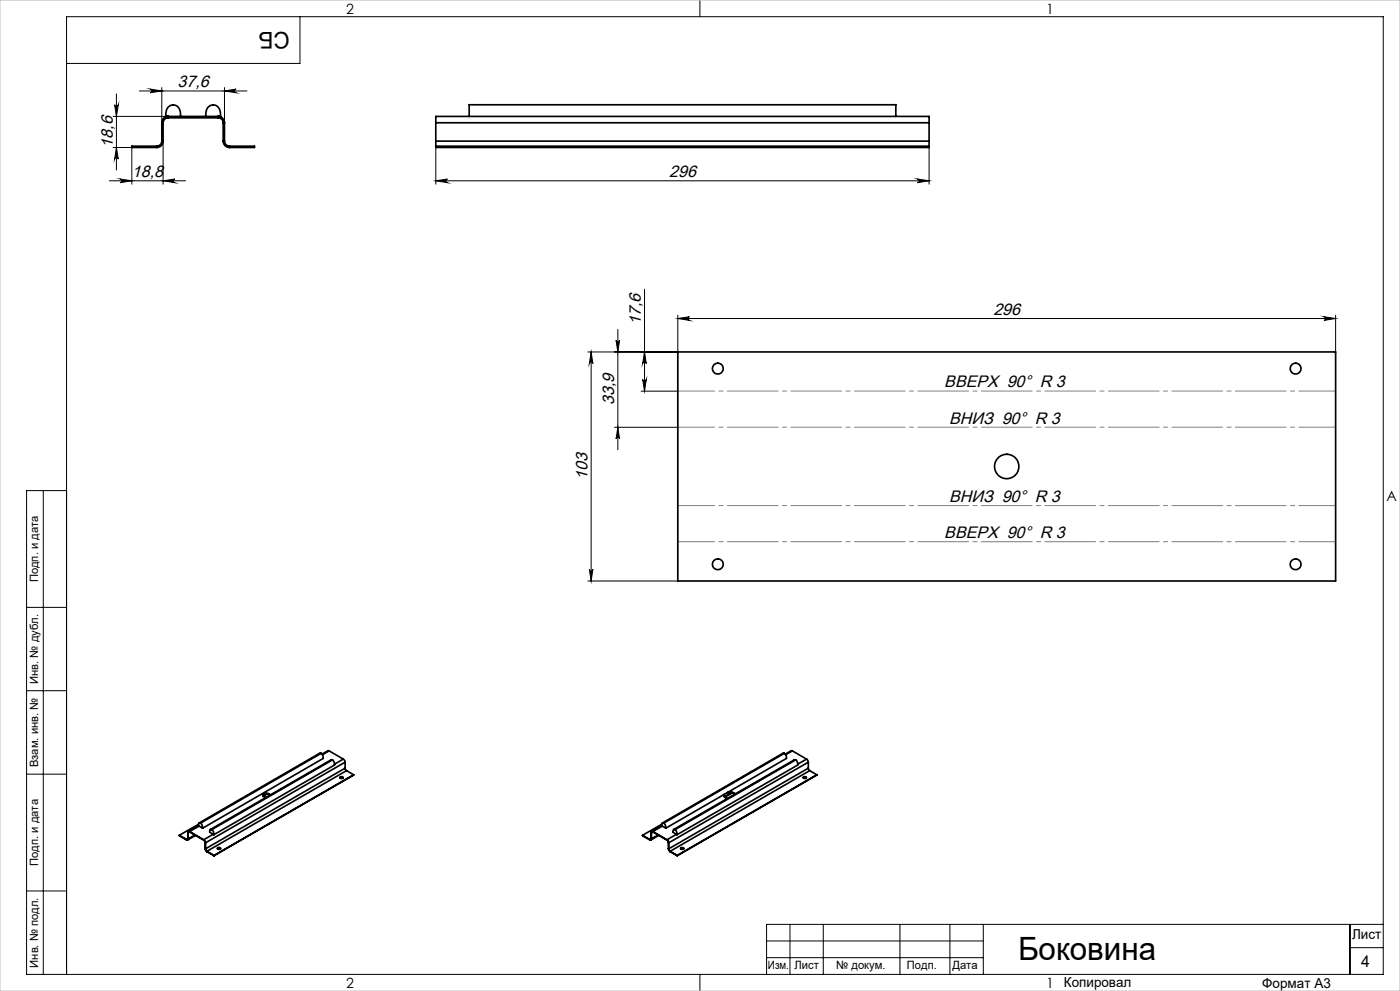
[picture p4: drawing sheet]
<svg xmlns="http://www.w3.org/2000/svg" width="420mm" height="297mm" viewBox="0 0 420 297" stroke-linecap="round" stroke-linejoin="round" font-family="sans-serif">
<g fill="none" stroke="#000" stroke-width=".3">
<path d="M90 5v14h-70M210 0v5M33.9 34.9h15.8M34.4 31.4a.55 .55 0 0 0 .5 .5 .55 .55 0 0 0 .6-.5l-.6 3.5zM34.9 28.1v22.8M41.8 27.3h32.3M45 26.7l3.5 .6-3.5 .5a.55 .55 0 0 0 .6-.6 .55 .55 0 0 0-.6-.5zM48.5 26.2v10.6M67.3 27.3l3.5-.6a.55 .55 0 0 0-.5 .5 .55 .55 0 0 0 .5 .6zM67.3 26.2v10.6M32.8 54.2h22.9M33.9 44.2h5.6"/>
<path d="M34.9 44.2l.6 3.5a.55 .55 0 0 0-.6-.5 .55 .55 0 0 0-.5 .5zM36.1 53.7l3.4 .5-3.4 .5a.55 .55 0 0 0 .5-.5 .55 .55 0 0 0-.5-.5zM39.5 43.8v11.4M48.9 54.2l3.6-.5a.55 .55 0 0 0-.6 .5 .55 .55 0 0 0 .6 .5zM48.9 42.3v12.9M130.7 44.2v11M130.7 54.2h148M130.7 54.2l3.5-.5a.55 .55 0 0 0-.5 .5 .55 .55 0 0 0 .5 .5zM275.2 53.7l3.5 .5-3.5 .5a.55 .55 0 0 0 .6-.5 .55 .55 0 0 0-.6-.5zM278.7 44.2v11M185.3 98.7v36.1M193.4 86.7v30.5"/>
<path d="M203.3 95.5l3.5-.6a.55 .55 0 0 0-.5 .6 .55 .55 0 0 0 .5 .5zM203.3 94.5v11h-26.9M203.3 95.5h197.4M397.2 94.9l3.5 .6-3.5 .5a.55 .55 0 0 0 .5-.5 .55 .55 0 0 0-.5-.6zM400.7 94.5v11M177.3 105.5l.6 3.5a.53 .53 0 0 0-.6-.5 .53 .53 0 0 0-.5 .5zM177.3 105.5v68.6M184.8 102a.53 .53 0 0 0 .5 .5 .53 .53 0 0 0 .6-.5l-.6 3.5zM192.3 117.2h11M192.8 113.7a.55 .55 0 0 0 .5 .5 .55 .55 0 0 0 .6-.5l-.5 3.5zM193.4 105.5l.5 3.5a.55 .55 0 0 0-.6-.5 .55 .55 0 0 0-.5 .5zM184.4 128.1h18.9"/>
<path d="M185.3 128.1l.6 3.4a.53 .53 0 0 0-.6-.5 .53 .53 0 0 0-.5 .5zM13 147v145M20 147h-12v145h407v-287h-395v287M176.4 174.1h26.9M176.8 170.6a.53 .53 0 0 0 .5 .5 .53 .53 0 0 0 .6-.5l-.6 3.5zM8 182h12M8 207h12M8 232h12M8 267h12M237 277v15M247 277v15M270 277v15"/>
<path d="M285 277v15M295 277v15M405 277v15M415 277h-185v15M210 292v5M230 282h65M230 287h65M405 284h10"/>
</g>
<path d="M400.7 117.2h-197.3M400.7 128h-197.3M400.7 151.5h-197.3M400.7 162.3h-197.3" fill="none" stroke="#808080" stroke-width=".3" stroke-dasharray="15.2 1.3 1.3 1.3" stroke-dashoffset="4.2"/>
<path d="M0 0h420v297h-420z" fill="none" stroke="#c0c0c0" stroke-width=".3"/>
<g fill="#000">
<path d="M34.4 31.4a.55 .55 0 0 0 .5 .5 .55 .55 0 0 0 .6-.5l-.6 3.5zM34.9 44.2l.6 3.5a.55 .55 0 0 0-.6-.5 .55 .55 0 0 0-.5 .5z"/>
<path d="M45 26.7l3.5 .6-3.5 .5a.55 .55 0 0 0 .6-.6 .55 .55 0 0 0-.6-.5zM67.3 27.3l3.5-.6a.55 .55 0 0 0-.5 .5 .55 .55 0 0 0 .5 .6z"/>
<path d="M36.1 53.7l3.4 .5-3.4 .5a.55 .55 0 0 0 .5-.5 .55 .55 0 0 0-.5-.5zM48.9 54.2l3.6-.5a.55 .55 0 0 0-.6 .5 .55 .55 0 0 0 .6 .5z"/>
<path d="M275.2 53.7l3.5 .5-3.5 .5a.55 .55 0 0 0 .6-.5 .55 .55 0 0 0-.6-.5zM130.7 54.2l3.5-.5a.55 .55 0 0 0-.5 .5 .55 .55 0 0 0 .5 .5z"/>
<path d="M203.3 95.5l3.5-.6a.55 .55 0 0 0-.5 .6 .55 .55 0 0 0 .5 .5zM397.2 94.9l3.5 .6-3.5 .5a.55 .55 0 0 0 .5-.5 .55 .55 0 0 0-.5-.6z"/>
<path d="M193.4 105.5l.5 3.5a.55 .55 0 0 0-.6-.5 .55 .55 0 0 0-.5 .5zM192.8 113.7a.55 .55 0 0 0 .5 .5 .55 .55 0 0 0 .6-.5l-.5 3.5zM184.8 102a.53 .53 0 0 0 .5 .5 .53 .53 0 0 0 .6-.5l-.6 3.5zM185.3 128.1l.6 3.4a.53 .53 0 0 0-.6-.5 .53 .53 0 0 0-.5 .5zM177.3 105.5l.6 3.5a.53 .53 0 0 0-.6-.5 .53 .53 0 0 0-.5 .5zM176.8 170.6a.53 .53 0 0 0 .5 .5 .53 .53 0 0 0 .6-.5l-.6 3.5z"/>
</g>
<g fill="none" stroke="#000" stroke-width=".5">
<path d="M48.5 36.8h.4M48.5 36.8v5.5M48.9 36.8v5.5M50.4 35.3a1.51 1.51 0 0 0-1.5 1.5M50.4 35.3v-.4a1.93 1.93 0 0 0-1.9 1.9M50.4 35.3h15M54.2 34.9a2.82 2.82 0 0 0-2.2-3.5 2.35 2.35 0 0 0-2.2 2.4l-.1 1.1h16.5a2.82 2.82 0 0 0-2.2-3.5 2.35 2.35 0 0 0-2.2 2.4l-.1 1.1M65.4 35.3a1.51 1.51 0 0 1 1.6 1.5M65.4 35.3v-.4a1.93 1.93 0 0 1 1.9 1.9M67 36.8h.3M67 36.8v5.5M67.3 36.8v5.5"/>
<path d="M130.7 36.8v-1.9h148v1.9M130.7 36.8h148M130.7 36.8v5.5M140.8 34.9v-3.5h127.9v3.5M278.7 36.8v5.5M47.1 43.8v.4M47.1 43.8h-7.6v.4h7.6M48.5 42.3a1.51 1.51 0 0 1-1.4 1.5M48.5 42.3h.4M48.9 42.3a1.87 1.87 0 0 1-1.8 1.9M67 42.3a1.87 1.87 0 0 0 1.9 1.9M67 42.3h.3"/>
<path d="M67.3 42.3a1.57 1.57 0 0 0 1.6 1.5M68.9 43.8h7.4v.4h-7.4M68.9 43.8v.4M130.7 42.3v1.5M130.7 42.3h148M130.7 43.8h148M130.7 43.8v.4h148v-.4M278.7 42.3v1.5M203.3 105.5h197.4v68.6h-197.4zM78.8 238.4a1.42 1.42 0 0 1 2.2-.1 1.26 1.26 0 0 0-2.2 .2l1 .5M79.9 237.8l-1.1 .7M80.3 237.9l-1.3 .8"/>
<path d="M96.3 225.8l.6 .7 .1 .8-36.2 20.9M96.3 225.8h-.3l-36.3 20.9M96.3 225.8l-36.2 20.9M98.7 225h-.3l-1.8 1M98.7 225l4.3 2.5M98.7 225l-2 1.2M99.7 227.7l.6 .7 .1 .9-36.2 20.9M99.7 227.7h-.4l-36.2 20.9M99.7 227.7l-36.2 20.9M102 233.1l.3-.2 .6 .2M102 232.9a.46 .46 0 0 1 .6-.2 .46 .46 0 0 1 .3 .5 .49 .49 0 0 1-.5 .1 .49 .49 0 0 1-.4-.4zM103 227.5l.5 .9"/>
<path d="M103 227.5l-2.6 1.5M103.5 230.2l.5 .8M103.5 228.4l-41.8 24.2M103.5 230.2l-41.8 24.2M103.5 228.4v1.8M104 231l-41.9 24.1M104 231l2.1 1.2M106.1 232.2l-41.9 24.3M106.1 232.2l-41.9 24.2M217.1 238.2a1.12 1.12 0 0 0 1.1 1.1M217.2 238.1l-.1 .3M218.2 237.5a2.5 2.5 0 0 1 2.3 .5"/>
<path d="M218.5 237.3a2.27 2.27 0 0 1 2.1 .6M219.5 237.5l-2.2 1.3M219.8 237.6l-2.4 1.3M235.3 225.8l.5 .7 .1 .8-36.2 20.9M235.3 225.8h-.4l-36.2 20.9M235.3 225.8l-36.2 20.9M237.7 225h-.4l-1.7 1M237.7 225l4.3 2.5M237.7 225l-2 1.2M238.7 227.7l.5 .7 .1 .9-36.2 20.9M238.7 227.7h-.4l-36.2 20.9M238.7 227.7l-36.2 20.9"/>
<path d="M240.9 233.1l.3-.2 .7 .2M241 232.9a.46 .46 0 0 1 .5-.2 .46 .46 0 0 1 .3 .5 .49 .49 0 0 1-.5 .1 .49 .49 0 0 1-.3-.4zM242 227.5l.5 .9M242 227.5l-2.7 1.5M242.5 230.2l.4 .8M242.5 228.4l-41.9 24.2M242.5 230.2l-41.9 24.2M242.5 228.4v1.8M242.9 231l-41.9 24.1M242.9 231l2.1 1.2M245 232.2l-41.8 24.2M245 232.2l-41.8 24.3"/>
<path d="M53.8 250.3l2.1 1.3M53.8 250.3l2.1 1.4M55.9 251.6v.1M56.3 251.3l-.1 .3h-.3M56.3 249.5l.1 .1M56.3 251.3l.1 .1M56.3 249.5v1.8M56.3 251.3l-.4 .3M56.4 251.4a.32 .32 0 0 1-.1 .3 .32 .32 0 0 1-.4 0M56.4 249.6v1.8M56.9 249.2h-.4l-.2 .3M56.9 249.3h-.3l-.2 .3"/>
<path d="M56.9 249.2l4.2 2.5M56.9 249.3l4.2 2.5M56.9 249.2v.1M56.9 249.3l-.5 .3M58.5 250.3l-2.1 1.1M58.7 250.4l-2.4 1.3M59.5 247.4l-3 1.8M59.5 247l-5.7 3.3M59.7 247.6l-2.8 1.6M60.1 246.7l.4 .4 .3 1.1M60.1 246.7h-.4l-.2 .8 1.3 .7M61.1 251.7l.6 .9"/>
<path d="M61.1 251.8l.5 .7M61.1 251.7v.1M61.6 254.3l.5 1M61.6 252.5l.1 .1M61.6 254.3l.1 .1M61.6 252.5v1.8M61.7 254.4l.4 .7M61.7 252.6v1.8M62.1 255.1l2.1 1.3M62.1 255.3l2.1 1.2M62.1 255.1v.2M63.5 248.6l.6 .7 .1 .9"/>
<path d="M63.5 248.6h-.4l-.2 .8 1.3 .8M64 250l-2.9 1.7M64.2 256.4v.1M65.2 254.3l.4-.2 .6 .2M65.3 254.1a.45 .45 0 0 1 .6-.1 .45 .45 0 0 1 .2 .4 .43 .43 0 0 1-.5 .2 .43 .43 0 0 1-.3-.5zM192.8 250.3l2.1 1.3M192.8 250.3l2.1 1.4M194.9 251.6v.1M195.3 251.3v.3h-.4M195.3 249.5l.1 .1M195.3 251.3l.1 .1M195.3 249.5v1.8"/>
<path d="M195.3 251.3l-.4 .3M195.4 251.4l-.1 .3h-.4M195.4 249.6v1.8M195.9 249.3h-.4l-.1 .3M195.9 249.2a.32 .32 0 0 0-.4 0 .32 .32 0 0 0-.2 .3M195.9 249.2l4.2 2.5M195.9 249.3l4.2 2.5M195.9 249.2v.1M195.9 249.3l-.5 .3M197.4 250.3l-2 1.1M197.6 250.4l-2.3 1.3M198.5 247.4l-3 1.8"/>
<path d="M198.5 247l-5.7 3.3M198.7 247.6l-2.8 1.6M199.1 246.7l.5 .7 .1 .8M199.1 246.7h-.5l-.1 .8 1.2 .7M200.1 251.8l.4 .7M200.1 251.7l.5 .9M200.1 251.7v.1M200.5 254.3l.5 1M200.5 252.5l.1 .1M200.5 254.3l.1 .1M200.5 252.5v1.8M200.6 254.4l.4 .7"/>
<path d="M200.6 252.6v1.8M201 255.1l2.2 1.3M201 255.3l2.2 1.2M201 255.1v.2M202.5 248.6l.5 .7 .1 .9M202.5 248.6h-.4l-.2 .8 1.2 .8M202.9 250l-2.8 1.7M203.2 256.4v.1M204.2 254.3l.3-.2 .6 .2M204.3 254.1a.43 .43 0 0 1 .5-.1 .43 .43 0 0 1 .3 .4 .41 .41 0 0 1-.6 .2 .41 .41 0 0 1-.2-.5z"/>
<circle cx="215.3" cy="110.5" r="1.63"/>
<circle cx="388.7" cy="110.5" r="1.64"/>
<circle cx="302" cy="139.8" r="3.7"/>
<circle cx="215.3" cy="169.1" r="1.63"/>
<circle cx="388.7" cy="169.1" r="1.64"/>
</g>
<text font-size="9.6" x="305.4" y="287.8">Боковина</text>
<text font-size="6.9" x="86.9" y="9.4" transform="rotate(-180 86.9 9.4)">СБ</text>
<g font-size="5">
<text x="53.3" y="26.2">37,6</text>
<text x="33.9" y="44.2" transform="rotate(-90 33.9 44.2)">18,6</text>
<text x="39.6" y="53.1">18,8</text>
<text x="200.8" y="53.1">296</text>
<text x="298" y="94.4">296</text>
<text x="192.3" y="97.4" transform="rotate(-90 192.3 97.4)">17,6</text>
<text x="283.3" y="116.1">ВВЕРХ 90° R 3</text>
<text x="184.3" y="121.4" transform="rotate(-90 184.3 121.4)">33,9</text>
<text x="284.8" y="126.9">ВНИЗ 90° R 3</text>
<text x="176.3" y="143.8" transform="rotate(-90 176.3 143.8)">103</text>
<text x="284.8" y="150.4">ВНИЗ 90° R 3</text>
<text x="283.3" y="161.3">ВВЕРХ 90° R 3</text>
</g>
<text font-size="4.8" x="408.3" y="289.7">4</text>
<g font-size="4.2">
<text x="103.8" y="4.2">2</text>
<text x="313.8" y="4.2">1</text>
<text x="415.9" y="150.2">A</text>
<text x="103.8" y="296.2">2</text>
<text x="313.8" y="296.2">1</text>
</g>
<g font-size="4.1">
<text x="405.6" y="281.5">Лист</text>
<text x="319.2" y="295.9">Копировал</text>
<text x="378.7" y="296">Формат А3</text>
</g>
<g font-size="3.4">
<text x="11.4" y="174.5" transform="rotate(-90 11.4 174.5)">Подп. и дата</text>
<text x="11.4" y="205" transform="rotate(-90 11.4 205)">Инв. № дубл.</text>
<text x="11.4" y="229.9" transform="rotate(-90 11.4 229.9)">Взам. инв. №</text>
<text x="11.4" y="259.5" transform="rotate(-90 11.4 259.5)">Подп. и дата</text>
<text x="11.4" y="290" transform="rotate(-90 11.4 290)">Инв. № подл.</text>
<text x="230.4" y="290.4">Изм.</text>
<text x="238.3" y="290.4">Лист</text>
<text x="250.9" y="290.4">№ докум.</text>
<text x="272.1" y="290.4">Подп.</text>
<text x="285.7" y="290.5">Дата</text>
</g>
</svg>
